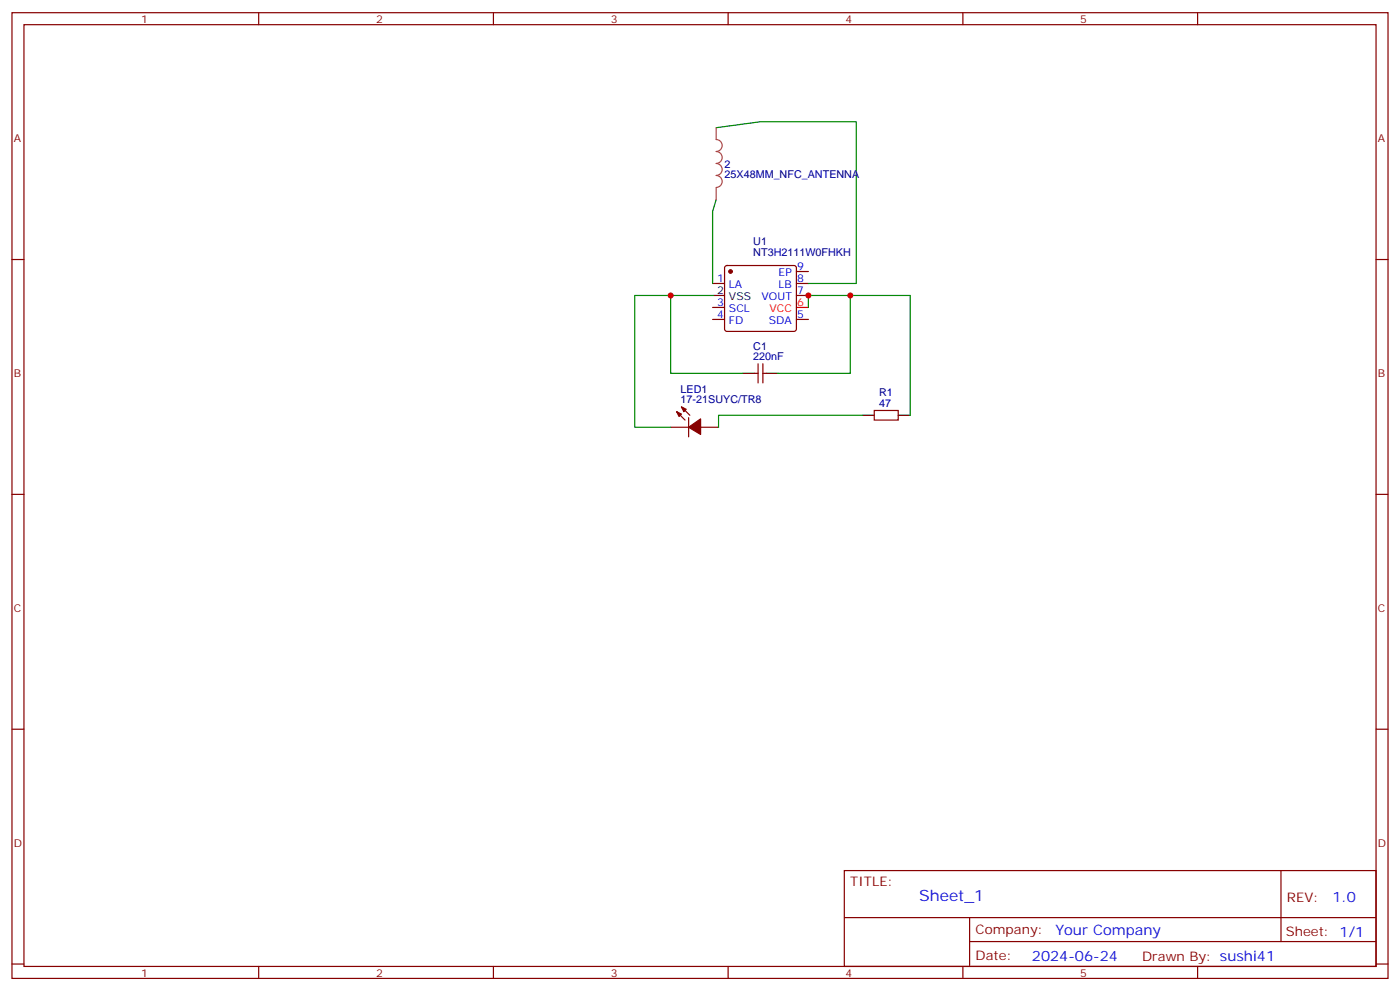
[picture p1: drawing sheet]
<svg xmlns="http://www.w3.org/2000/svg" width="412mm" height="292mm" viewBox="0 0 412 292" stroke-linecap="round" stroke-linejoin="round" font-family="sans-serif">
<g fill="none" stroke="#870000" stroke-width=".35">
<path d="M3.5 3.7h405.4v284.4h-405.4zM7.1 7.3h398.2v277.3h-398.2zM76.2 3.7v3.6M145.3 3.7v3.6M214.5 3.7v3.6M283.6 3.7v3.6M352.8 3.7v3.6M3.5 76.4h3.6M213.7 78.4l.4-.2h19.8l.5 .2 .2 .5v18l-.2 .5-.5 .2h-19.8l-.5-.3-.2-.4v-18zM234.6 79.9h3.5M405.3 76.4h3.6M209.9 83.5h3.5"/>
<path d="M209.9 94.1h3.5M209.9 90.5h3.5M234.6 83.5h3.5M234.6 87h3.5M234.6 94.1h3.5M200.7 119.8l2.5 2.5M222.2 109.9h1.1M223.3 107.1v5.6M224.7 107.1v5.6M224.7 109.9h1.1M197.6 125.8h5.2M199.3 121.2l2.5 2.5"/>
<path d="M202.8 123v5.6M206.4 125.8h5.3M257.5 120.9h7.1v2.8h-7.1zM3.5 145.6h3.6M405.3 145.6h3.6M3.5 214.7h3.6M405.3 214.7h3.6M248.7 256.3h156.6v28.3h-156.6zM377.3 256.4v20.8M248.7 270.2h156.5M285.6 277.2h119.6M285.6 270.2v14.1"/>
<path d="M3.5 283.8h3.6M76.2 284.6v3.5M145.3 284.6v3.5M214.5 284.6v3.5M283.6 284.6v3.5M352.8 284.6v3.5M405.3 283.8h3.6"/>
</g>
<path d="M234.6 90.5h3.5" fill="none" stroke="#f00" stroke-width=".35"/>
<path d="M209.9 87h3.5M218.7 109.9h3.5M225.8 109.9h3.5M254 122.3h3.5M264.6 122.3h3.5" fill="none" stroke="#000" stroke-width=".35"/>
<g fill="#870000" stroke="#870000" stroke-width=".35">
<path d="M199.3 121.2l1.4 .7-.7 .7z"/>
<path d="M200.7 119.8l1.4 .7-.7 .7z"/>
<path d="M202.8 125.8l3.6-2.5v4.6z"/>
<circle cx="215.2" cy="79.9" r=".53"/>
</g>
<path d="M211 37.6l13-1.8h28.2v47.7h-14.1M211 58.8l-1.1 3.5v21.2M197.6 87h-10.6v38.8h10.6M209.9 87h-12.3v22.9h21.1M238.1 90.5v-3.5h12.4v22.9h-21.2M250.5 87h17.6v35.3M254 122.3h-42.3v3.5" fill="none" stroke="#008700" stroke-width=".35"/>
<path d="M211 37.6v3.5a1.76 1.76 0 0 1 1.7 1.7 1.76 1.76 0 0 1-1.7 1.8 1.76 1.76 0 0 1 1.7 1.8 1.76 1.76 0 0 1-1.7 1.7 1.76 1.76 0 0 1 1.7 1.8 1.76 1.76 0 0 1-1.7 1.8 1.76 1.76 0 0 1 1.7 1.7 1.76 1.76 0 0 1-1.7 1.8M211 55.3v3.5" fill="none" stroke="#a64a4a" stroke-width=".35"/>
<g fill="#c00">
<circle cx="238.1" cy="87" r=".88"/>
<circle cx="197.6" cy="87" r=".88"/>
<circle cx="250.5" cy="87" r=".88"/>
</g>
<text font-size="4.6" fill="#00f" x="270.8" y="265.4">Sheet_1</text>
<g font-size="4.2" fill="#00f">
<text x="392.5" y="265.6">1.0</text>
<text x="310.9" y="275.2">Your Company</text>
<text x="304" y="283">2024-06-24</text>
</g>
<g font-size="3.9" fill="#800">
<text x="250.5" y="260.9">TITLE:</text>
<text x="379.1" y="265.6">REV:</text>
<text x="287.4" y="275.1">Company:</text>
<text x="378.7" y="275.7">Sheet: 1/1</text>
<text x="287.4" y="282.8">Date:</text>
<text x="336.4" y="282.9">Drawn By: sushi41</text>
</g>
<g font-size="3.2" fill="#800">
<text x="41.6" y="6.7">1</text>
<text x="110.8" y="6.7">2</text>
<text x="179.9" y="6.7">3</text>
<text x="249.1" y="6.7">4</text>
<text x="318.2" y="6.7">5</text>
<text x="4.1" y="41.8">A</text>
<text x="405.9" y="41.8">A</text>
<text x="4.1" y="111">B</text>
<text x="405.9" y="111">B</text>
<text x="4.1" y="180.1">C</text>
<text x="405.9" y="180.1">C</text>
<text x="4.1" y="249.3">D</text>
<text x="405.9" y="249.3">D</text>
<text x="41.6" y="287.5">1</text>
<text x="110.8" y="287.5">2</text>
<text x="179.9" y="287.5">3</text>
<text x="249.1" y="287.5">4</text>
<text x="318.2" y="287.5">5</text>
</g>
<g font-size="3.2" fill="#000080">
<text x="213.4" y="52.5">25X48MM_NFC_ANTENNA</text>
<text x="213.4" y="49.3">2</text>
<text x="221.9" y="75.3">NT3H2111W0FHKH</text>
<text x="221.9" y="72.1">U1</text>
<text x="221.9" y="106">220nF</text>
<text x="221.9" y="102.9">C1</text>
<text x="200.5" y="118.7">17-21SUYC/TR8</text>
<text x="200.5" y="115.6">LED1</text>
<text x="258.9" y="119.8">47</text>
<text x="258.9" y="116.7">R1</text>
</g>
<g font-size="3.2" fill="#00f">
<text x="211.2" y="83.1">1</text>
<text x="229.4" y="81.4">EP</text>
<text x="234.8" y="79.6">9</text>
<text x="234.8" y="83.1">8</text>
<text x="214.7" y="84.9">LA</text>
<text x="224.3" y="88.4">VOUT</text>
<text x="229.4" y="84.9">LB</text>
<text x="234.8" y="86.6">7</text>
<text x="211.2" y="93.7">4</text>
<text x="211.2" y="90.2">3</text>
<text x="214.7" y="95.5">FD</text>
<text x="214.7" y="91.9">SCL</text>
<text x="226.5" y="95.5">SDA</text>
<text x="234.8" y="93.7">5</text>
</g>
<g font-size="3.2">
<text x="211.2" y="86.6">2</text>
<text x="214.7" y="88.4">VSS</text>
</g>
<g font-size="3.2" fill="#f00">
<text x="226.7" y="91.9">VCC</text>
<text x="234.8" y="90.2">6</text>
</g>
</svg>
